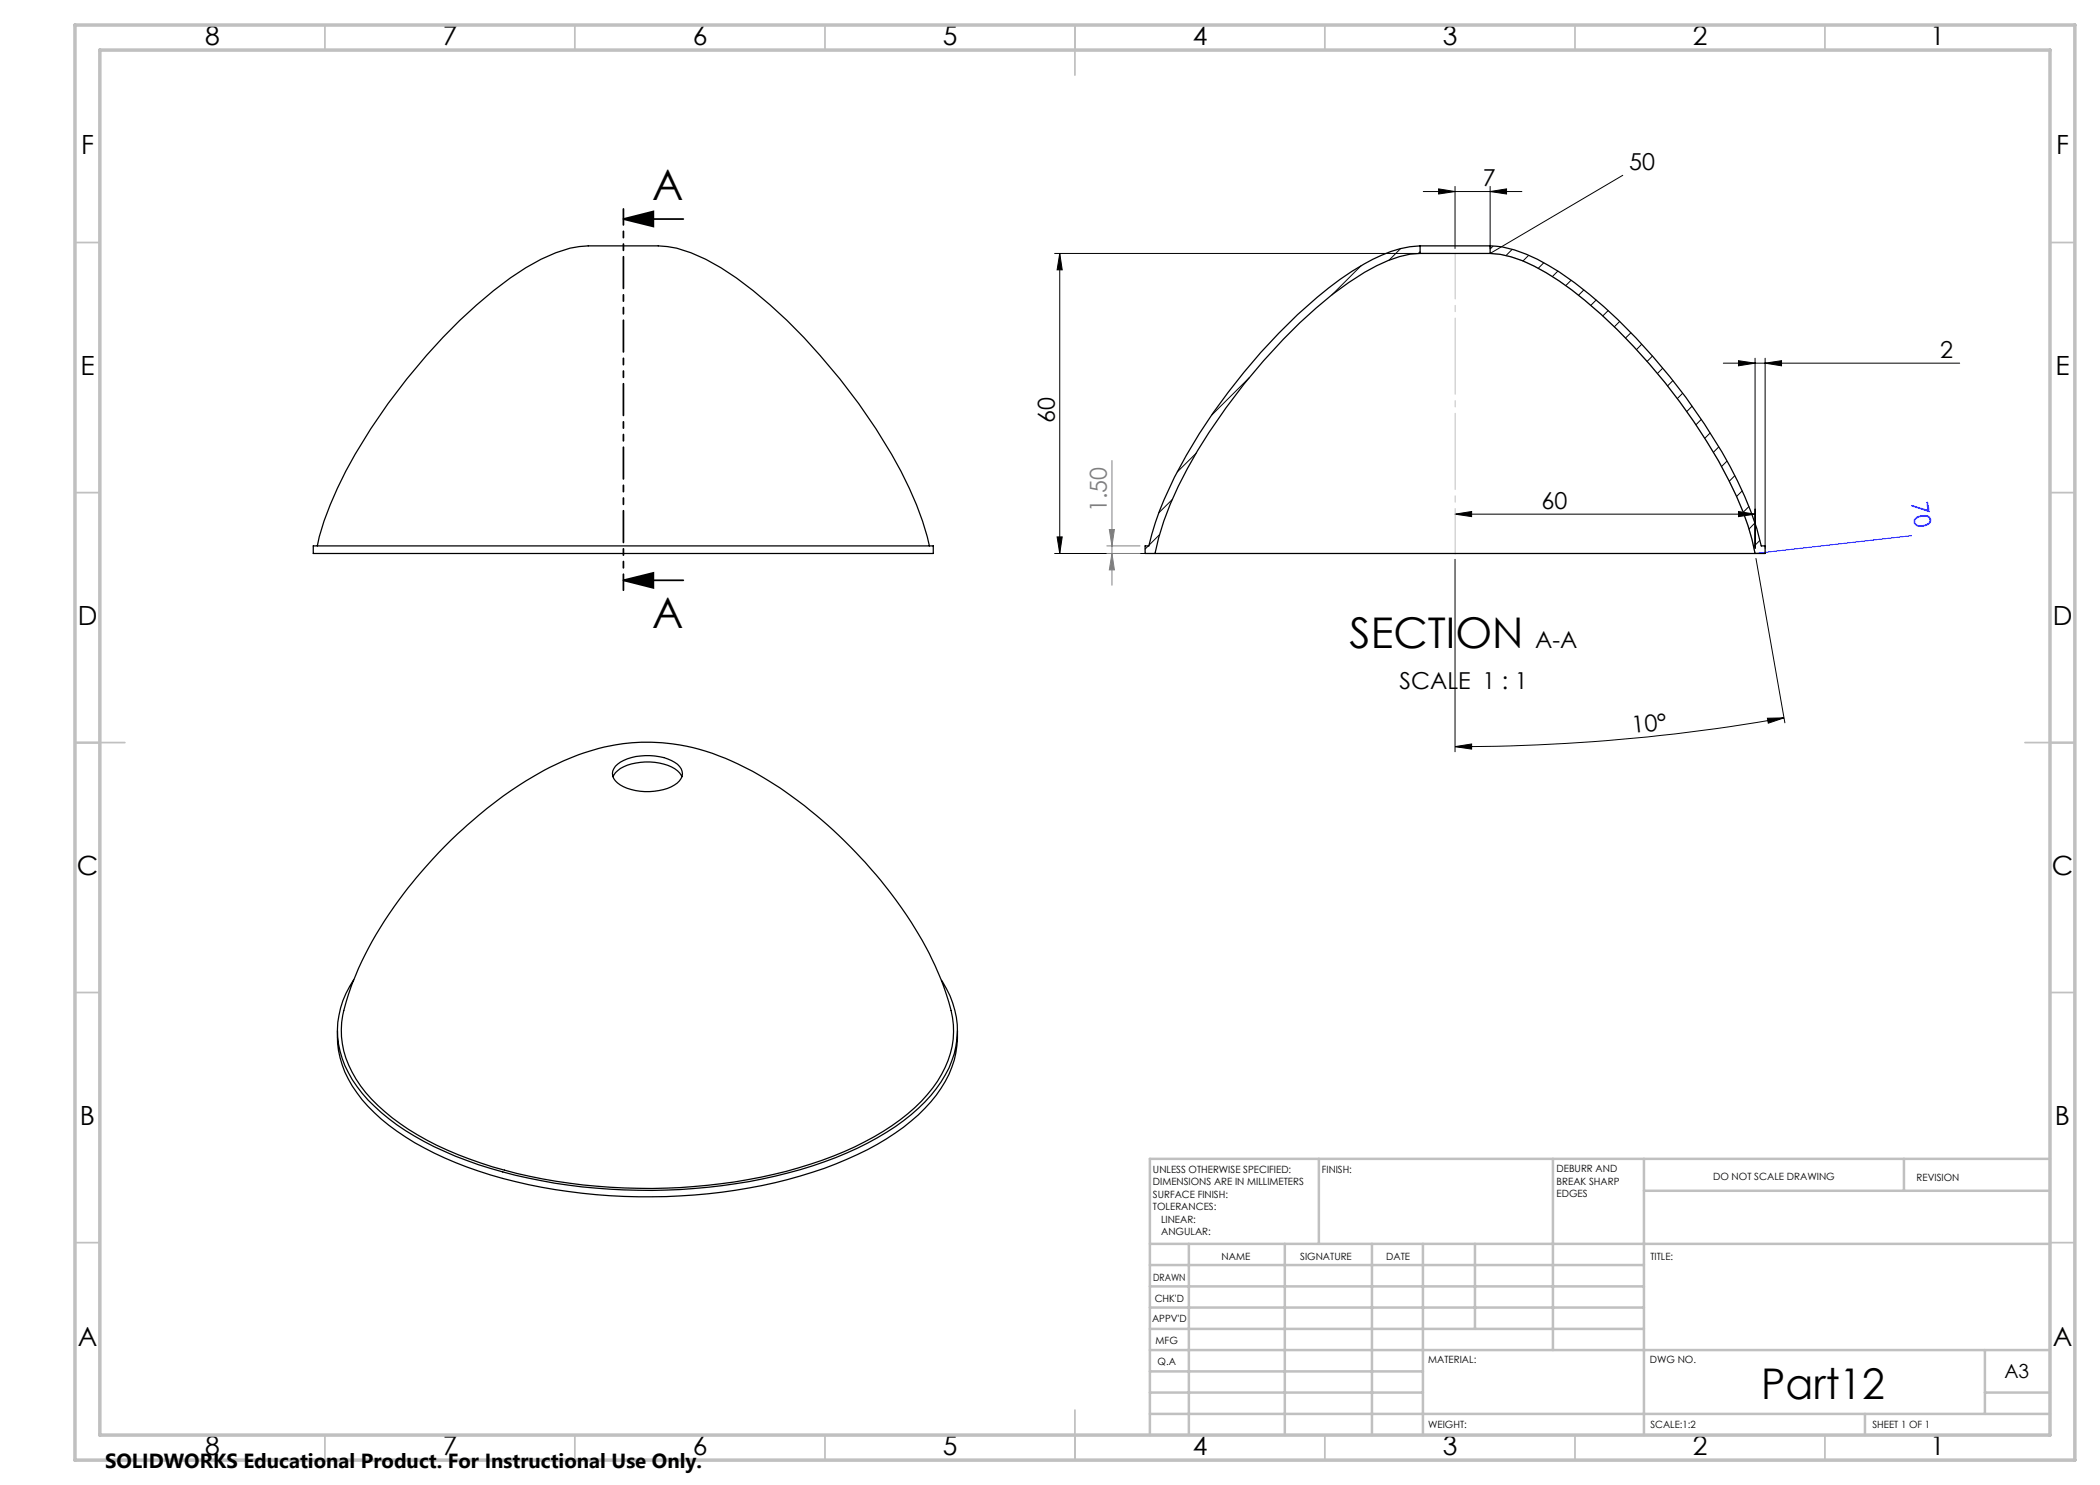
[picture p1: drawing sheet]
<svg xmlns="http://www.w3.org/2000/svg" width="420mm" height="297mm" viewBox="0 0 420 297" stroke-linecap="round" stroke-linejoin="round" font-family="sans-serif">
<path d="M124.7 43.8l6-1.5v3zM124.7 43.8h12M124.7 116.1l6-1.5v3zM124.7 116.1h12" fill="none" stroke="#000" stroke-width=".35"/>
<g fill="none" stroke="#000" stroke-width=".2">
<path d="M284.7 38.3h19.7M287.7 37.8l3.3 .5-3.3 .5zM291 37.3v12.4M298 38.3l3.3-.5v1zM298 37.3v12.4M324.6 35.1l-26.6 15.6M210.9 50.7h79.1M211.9 50.7l.5 3.3h-1zM211.9 50.7v60M344.7 72.6h47.2M347.7 72.1l3.3 .5-3.3 .6zM351 71.6v38.1"/>
<path d="M353 72.6l3.3-.5v1.1zM353 71.6v38.1M210.9 110.7h139.1M211.4 107.4h1l-.5 3.3zM291 102.8l3.3-.5v1zM291 102.8h60M291 111.9v38.5M347.7 102.3l3.3 .5-3.3 .5zM351.2 111.7l5.8 32.9M291 149.3l3.3-.5v1zM353.5 143.6h3.3l-3.1 1zM356.8 143.6a380.9 380.9 0 0 1-65.8 5.7"/>
</g>
<path d="M298 50.7a21.7 21.7 0 0 1 10.2 3.3 83.8 83.8 0 0 1 20.9 18 113.8 113.8 0 0 1 18.5 27.9l1.5 3.8 1.1 3.5 .8 3.5h2" fill="none" stroke="#c0c0c0" stroke-width=".2"/>
<path d="M222.4 92.1v24.9M221.4 110.7h6.6M221.4 109.2h6.6M221.9 105.9h1l-.5 3.3zM222.4 110.7l.5 3.3h-1z" fill="none" stroke="#808080" stroke-width=".2"/>
<path d="M124.7 41.8v76.2" fill="none" stroke="#000" stroke-width=".35" stroke-dasharray="6.3 1.3 1.3 1.3 1.3 1.3" stroke-dashoffset="3.1"/>
<path d="M291 50.7v60.1" fill="none" stroke="#c0c0c0" stroke-width=".2" stroke-dasharray="15.2 1.3 1.3 1.3" stroke-dashoffset="6.1"/>
<g fill="none" stroke="#c0c0c0" stroke-width=".35">
<path d="M65 5v5M115 5v5M165 5v5M215 5v10M265 5v5M315 5v5M365 5v5M15 48.5h5M410 48.5h5M15 98.5h5M410 98.5h5M15 148.5h10"/>
<path d="M405 148.5h10M15 198.5h5M410 198.5h5M15 248.5h5M410 248.5h5M65 287v5M115 287v5M165 287v5M215 282v10M265 287v5M315 287v5M365 287v5"/>
</g>
<g fill="none" stroke="#c0c0c0" stroke-width=".5">
<path d="M263.8 231.8v17M310.6 231.8v38.2M328.8 231.8v55.2M328.8 238.2h81.2M380.8 231.8v6.4M410 231.8h-180v55.2M230 248.8h180M230 257.3h98.8M230 253h98.8M237.8 248.8v38.2M257 248.8v38.2M274.4 248.8v38.2"/>
<path d="M284.6 248.8v38.2M295 248.8v17M230 265.8h98.8M230 261.5h98.8M230 278.5h54.6M230 274.3h54.6M230 270h180M397 278.5h13M397 270v12.8M230 282.8h180M373 282.8v4.2"/>
</g>
<path d="M15 5h400v287h-400zM20 10h390v277h-390z" fill="none" stroke="#c0c0c0" stroke-width=".7"/>
<path d="M382.3 107.1l-31.3 3.6" fill="none" stroke="#00f" stroke-width=".2"/>
<g fill="#000">
<path d="M124.7 43.8l6-1.5v3zM124.7 116.1l6-1.5v3z"/>
<path d="M353 72.6l3.3-.5v1.1zM347.7 72.1l3.3 .5-3.3 .6zM298 38.3l3.3-.5v1zM287.7 37.8l3.3 .5-3.3 .5zM347.7 102.3l3.3 .5-3.3 .5zM291 102.8l3.3-.5v1z"/>
<path d="M211.4 107.4h1l-.5 3.3zM211.9 50.7l.5 3.3h-1z"/>
<path d="M291 149.3l3.3-.5v1zM353.5 143.6h3.3l-3.1 1z"/>
</g>
<path d="M222.4 110.7l.5 3.3h-1zM221.9 105.9h1l-.5 3.3z" fill="#808080"/>
<g fill="none" stroke="#000" stroke-width=".25">
<path d="M284 50.7a20 20 0 0 0-8.7 2.5 72 72 0 0 0-18.6 14.6 113.1 113.1 0 0 0-22.6 33l-1.3 3.4-1.1 3.3-.7 3.2M284 50.7h14M284 49.2h14M284 49.2a24 24 0 0 0-11.1 3.6 77 77 0 0 0-17.1 13.8 115.9 115.9 0 0 0-23 33.4 54.1 54.1 0 0 0-3 9.2h-.8v1.5h2M284 49.2v1.5M298 50.7a22.7 22.7 0 0 1 11.3 3.9 87.4 87.4 0 0 1 20.6 18.2 109.2 109.2 0 0 1 18.6 29.4l1.1 2.9 1.4 5.6M298 49.2a23.7 23.7 0 0 1 11.7 3.9 94.7 94.7 0 0 1 24.3 22.2 102.8 102.8 0 0 1 16.2 27.1l1.2 3.3 .8 3.5h.8v1.5h-2M298 49.2v1.5M62.7 109.2h124v1.5h-124zM63.5 109.2a64.4 64.4 0 0 1 7.5-18.3 118.6 118.6 0 0 1 31.1-35.3 36.8 36.8 0 0 1 11.9-6l3.7-.4h12.9a20 20 0 0 1 10.5 2.7 78.2 78.2 0 0 1 19.7 15.6 113.9 113.9 0 0 1 22.5 33.5l1.2 3.2 1.4 5M231 110.7h120M122.6 155.4a5.5 5.5 0 0 1 4.6-2.8 10.8 10.8 0 0 1 8.3 1.6l.9 1.2"/>
<path d="M123.1 153.2a10.1 10.1 0 0 1 8.8-1.9 6.5 6.5 0 0 1 4.3 2.5 2.37 2.37 0 0 1-1.3 3.2 11.3 11.3 0 0 1-11.4-.4 2.21 2.21 0 0 1-.4-3.4zM90.2 168a82.2 82.2 0 0 1 22.5-15.8 39.7 39.7 0 0 1 34.9 .6 84.9 84.9 0 0 1 25.4 19.7 77 77 0 0 1 16.3 26.5 18.1 18.1 0 0 1-2.8 18.6 41.7 41.7 0 0 1-15.5 11.8 99.6 99.6 0 0 1-40.6 8.3 104.3 104.3 0 0 1-38.8-6.8 47.1 47.1 0 0 1-18.5-12.4 18.6 18.6 0 0 1-4.6-15.4 63.9 63.9 0 0 1 12.2-24.4 102.7 102.7 0 0 1 9.5-10.7zM70.7 196a17.7 17.7 0 0 0 .7 21.3 42.2 42.2 0 0 0 17.5 13 99.4 99.4 0 0 0 35.9 7.7 108 108 0 0 0 42.3-6.5 51.4 51.4 0 0 0 17.9-11.1 21.8 21.8 0 0 0 6.4-12.5 18 18 0 0 0-3.1-11.8M67.5 206.2a19.8 19.8 0 0 0 4.9 13.8 45.5 45.5 0 0 0 16.5 11.6 102.3 102.3 0 0 0 41.5 7.8 104.4 104.4 0 0 0 36.7-6.6 50 50 0 0 0 17.9-11.1 20.3 20.3 0 0 0 6.5-15.5"/>
</g>
<g fill="none" stroke="#000" stroke-width=".2">
<path d="M272.2 53.2l-5.8 5.8M280.1 49.7l-2.3 2.3M284 50.3l-.3 .4M298.6 49.2l-.6 .6M302.4 49.9l-1.2 1.2M305.7 51.1l-1.1 1.1M308.8 52.6l-1.1 1.1M311.6 54.2l-1.1 1.1M314.2 56.1l-1 1M316.8 58l-1.1 1.1M249.9 75.5l-7.6 7.5M319.2 60l-1 1.1"/>
<path d="M321.6 62.1l-1 1.1M323.9 64.3l-1 1.1M326.2 66.6l-1.1 1M328.3 68.9l-1 1M330.5 71.2l-1.1 1.1M332.5 73.7l-1 1M334.6 76.1l-1.1 1.1M336.5 78.7l-1 1M234.5 99.9l-2.8 2.7M239.3 90.6l-3.9 3.8M338.4 81.2l-1 1.1M340.3 83.9l-1.1 1"/>
<path d="M342 86.6l-1 1.1M343.7 89.4l-1 1M345.4 92.2l-1.1 1.1M347 95.1l-1.1 1.1M348.4 98.2l-1.1 1.1M229.7 109.2l-.7 .6M231.9 107l-2.1 2M349.8 101.3l-1.1 1.1M351 104.6l-1.2 1.2M352 108.1l-1.3 1.2"/>
</g>
<g font-size="8.5">
<text x="130.5" y="40">A</text>
<text x="130.5" y="125.7">A</text>
<text x="269.9" y="129.7">SECTION</text>
<text x="352.3" y="279.7">Part12</text>
</g>
<g font-size="5.3">
<text x="41" y="9">8</text>
<text x="88.5" y="9">7</text>
<text x="138.5" y="9">6</text>
<text x="188.5" y="9">5</text>
<text x="238.5" y="9">4</text>
<text x="288.5" y="9">3</text>
<text x="338.5" y="9">2</text>
<text x="386" y="9">1</text>
<text x="16.2" y="30.7">F</text>
<text x="411.2" y="30.7">F</text>
<text x="16.1" y="75">E</text>
<text x="411.1" y="75">E</text>
<text x="15.5" y="125">D</text>
<text x="410.5" y="125">D</text>
<text x="15.4" y="175">C</text>
<text x="410.4" y="175">C</text>
<text x="16" y="225">B</text>
<text x="411" y="225">B</text>
<text x="15.5" y="269.2">A</text>
<text x="410.5" y="269.2">A</text>
<text x="41" y="291">8</text>
<text x="88.5" y="291">7</text>
<text x="138.5" y="291">6</text>
<text x="188.5" y="291">5</text>
<text x="238.5" y="291">4</text>
<text x="288.5" y="291">3</text>
<text x="338.5" y="291">2</text>
<text x="386" y="291">1</text>
</g>
<g font-size="4.7">
<text x="325.9" y="34">50</text>
<text x="296.6" y="37.3">7</text>
<text x="388.1" y="71.6">2</text>
<text x="210.9" y="84.7" transform="rotate(-90 210.9 84.7)">60</text>
<text x="308.3" y="101.8">60</text>
<text x="307" y="129.7">A-A</text>
<text x="279.9" y="137.9">SCALE 1 : 1</text>
<text x="326.5" y="146.7" transform="rotate(-6 326.5 146.7)">10°</text>
</g>
<text font-size="4.7" fill="#00f" x="382.2" y="100.6" transform="rotate(80 382.2 100.6)">70</text>
<text font-size="4.7" fill="#808080" x="221.4" y="102.4" transform="rotate(-90 221.4 102.4)">1.50</text>
<text font-size="4.1" x="21" y="293.7">SOLIDWORKS Educational Product. For Instructional Use Only.</text>
<text font-size="3.9" x="400.9" y="275.5">A3</text>
<g font-size="2">
<text x="230.6" y="234.6">UNLESS OTHERWISE SPECIFIED:</text>
<text x="230.6" y="237.1">DIMENSIONS ARE IN MILLIMETERS</text>
<text x="230.6" y="239.6">SURFACE FINISH:</text>
<text x="264.4" y="234.6">FINISH:</text>
<text x="311.3" y="234.5">DEBURR AND</text>
<text x="311.3" y="237">BREAK SHARP</text>
<text x="311.3" y="239.5">EDGES</text>
<text x="342.6" y="236">DO NOT SCALE DRAWING</text>
<text x="383.3" y="236.2">REVISION</text>
<text x="230.6" y="242.1">TOLERANCES:</text>
<text x="232.2" y="244.6">LINEAR:</text>
<text x="232.2" y="247.1">ANGULAR:</text>
<text x="244.3" y="252">NAME</text>
<text x="260" y="251.9">SIGNATURE</text>
<text x="277.2" y="251.9">DATE</text>
<text x="330.1" y="251.9">TITLE:</text>
<text x="230.6" y="256.1">DRAWN</text>
<text x="230.9" y="260.3">CHK'D</text>
<text x="230.4" y="264.4">APPV'D</text>
<text x="231.1" y="268.8">MFG</text>
<text x="231.5" y="273">Q.A</text>
<text x="285.6" y="272.5">MATERIAL:</text>
<text x="330" y="272.5">DWG NO.</text>
<text x="285.6" y="285.5">WEIGHT:</text>
<text x="330.1" y="285.6">SCALE:1:2</text>
<text x="374.5" y="285.6">SHEET 1 OF 1</text>
</g>
</svg>
